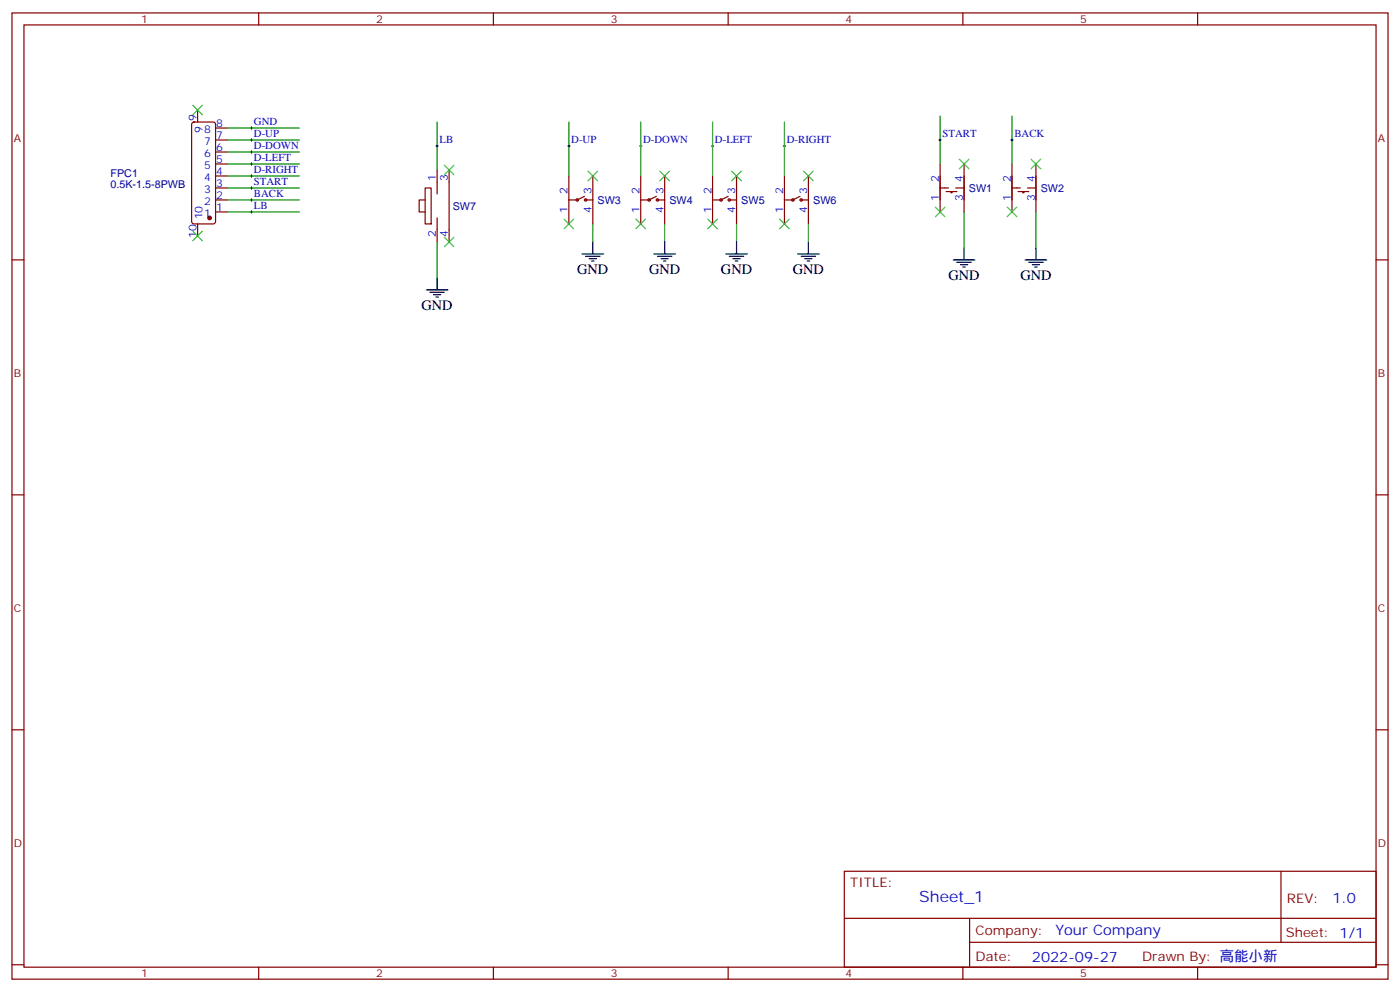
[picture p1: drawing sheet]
<svg xmlns="http://www.w3.org/2000/svg" width="412mm" height="292mm" viewBox="0 0 412 292" stroke-linecap="round" stroke-linejoin="round" font-family="sans-serif">
<g fill="none" stroke="#870000" stroke-width=".35">
<path d="M3.5 3.8h405.4v284.3h-405.4zM7.1 7.3h398.2v277.3h-398.2zM76.2 3.8v3.5M145.3 3.8v3.5M214.5 3.8v3.5M283.6 3.8v3.5M352.8 3.8v3.5M56.7 36.1l.4-.2h5.7l.6 .4 .1 28.9-.2 .5-.5 .2h-5.7l-.4-.2-.3-.5v-28.6zM58.2 32.4v3.5M63.5 37.7h3.5M63.5 58.8h3.5M63.5 55.3h3.5"/>
<path d="M63.5 51.8h3.5M63.5 48.3h3.5M63.5 44.7h3.5M63.5 41.2h3.5M125.2 58.8h-1.7v3.6h1.7M125.2 55.3h1.8v10.6h-1.8zM128.8 50v7.1M132.3 50v21.2M167.6 51.8v14.1M172.2 57.8l-2.2 1h-2.4M172.2 58.8h2.4M174.6 51.8v14.1"/>
<path d="M188.7 51.8v14.1M193.3 57.8l-2.1 1h-2.5M193.3 58.8h2.5M195.8 51.8v14.1M209.9 51.8v14.1M214.5 57.8l-2.1 1h-2.5M214.5 58.8h2.5M217 51.8v14.1M231.1 51.8v14.1M235.7 57.8l-2.2 1h-2.4M235.7 58.8h2.4M238.1 51.8v14.1"/>
<path d="M276.9 55.3h2.5M276.9 48.3v14.1M278.7 56.4h3.2M280.1 56.4v.3h.4v-.3M281.5 55.3h2.5M284 48.3v14.1M298.1 55.3h2.5M298.1 48.3v14.1M299.9 56.4h3.1M301.3 56.4v.3h.3v-.3M302.7 55.3h2.5M305.2 48.3v14.1"/>
<path d="M3.5 76.5h3.6M58.2 65.9v3.5M63.5 62.4h3.5M128.8 64.1v7.1M405.3 76.5h3.6M3.5 145.6h3.6M405.3 145.6h3.6M3.5 214.8h3.6M405.3 214.8h3.6M248.7 256.4h156.6v28.2h-156.6zM377.3 256.4v20.9M248.7 270.2h156.5"/>
<path d="M285.6 277.3h119.6M285.6 270.2v14.2M3.5 283.9h3.6M76.2 284.6v3.5M145.3 284.6v3.5M214.5 284.6v3.5M283.6 284.6v3.5M352.8 284.6v3.5M405.3 283.9h3.6"/>
<circle cx="170" cy="58.8" r=".35"/>
<circle cx="172.5" cy="58.8" r=".35"/>
<circle cx="191.2" cy="58.8" r=".35"/>
<circle cx="193.7" cy="58.8" r=".35"/>
<circle cx="212.4" cy="58.8" r=".35"/>
<circle cx="214.8" cy="58.8" r=".35"/>
<circle cx="233.5" cy="58.8" r=".35"/>
<circle cx="236" cy="58.8" r=".35"/>
</g>
<circle cx="61.7" cy="64.1" r=".53" fill="#870000" stroke="#870000" stroke-width=".35"/>
<g fill="none" stroke="#000" stroke-width=".29">
<path d="M73.7 37.7h.7M74.1 37.3v.7M73.7 51.8h.7M73.7 48.3h.7M73.7 44.7h.7M73.7 41.2h.7M73.7 58.8h.7M73.7 55.3h.7M74.1 40.9v.7M74.1 44.4v.7M74.1 47.9v.7M74.1 51.4v.7"/>
<path d="M74.1 55v.7M74.1 58.5v.7M128.4 43h.7M128.8 42.6v.7M167.2 43h.7M167.6 42.6v.7M188.4 43h.7M188.7 42.6v.7M209.5 43h.8M209.9 42.6v.7M230.7 43h.7M231.1 42.6v.7"/>
<path d="M276.6 41.2h.7M276.9 40.9v.7M297.7 41.2h.7M298.1 40.9v.7M73.7 62.4h.7M74.1 62v.7"/>
</g>
<g fill="none" stroke="#3c3" stroke-width=".35">
<path d="M56.8 31l2.8 2.8M59.6 31l-2.8 2.8M130.9 48.6l2.8 2.8M133.7 48.6l-2.8 2.8M173.2 50.4l2.8 2.8M176 50.4l-2.8 2.8M194.4 50.4l2.8 2.8M197.2 50.4l-2.8 2.8M215.5 50.4l2.9 2.8M218.4 50.4l-2.9 2.8M236.7 50.4l2.8 2.8M239.5 50.4l-2.8 2.8"/>
<path d="M282.6 46.8l2.8 2.9M285.4 46.8l-2.8 2.9M303.7 46.8l2.9 2.9M306.6 46.8l-2.9 2.9M56.8 68l2.8 2.8M59.6 68l-2.8 2.8M130.9 69.8l2.8 2.8M133.7 69.8l-2.8 2.8M166.2 64.5l2.8 2.8M169 64.5l-2.8 2.8M187.3 64.5l2.8 2.8M190.1 64.5l-2.8 2.8"/>
<path d="M208.5 64.5l2.8 2.8M211.3 64.5l-2.8 2.8M229.7 64.5l2.8 2.8M232.5 64.5l-2.8 2.8M275.5 61l2.8 2.8M278.3 61l-2.8 2.8M296.7 61l2.8 2.8M299.5 61l-2.8 2.8"/>
</g>
<g fill="none" stroke="#008700" stroke-width=".35">
<path d="M67 37.7h21.2M128.8 35.9v14.1M167.6 35.9v15.9M188.7 35.9v15.9M209.9 35.9v15.9M231.1 35.9v15.9M276.9 34.1v14.2M298.1 34.1v14.2M67 41.2h21.2M67 44.7h21.2M67 48.3h21.2M67 51.8h21.2"/>
<path d="M67 55.3h21.2M67 58.8h21.2M67 62.4h21.2M128.8 71.2v10.6M174.6 65.9v5.3M195.8 65.9v5.3M217 65.9v5.3M238.1 65.9v5.3M284 62.4v10.6M305.2 62.4v10.6"/>
</g>
<g fill="none" stroke="#000" stroke-width=".35">
<path d="M171.4 74.7h6.4M172.5 75.4h4.2M173.6 76.1h2.1M174.3 76.8h.7M174.6 71.2v3.5M192.6 74.7h6.4M193.7 75.4h4.2M194.7 76.1h2.1M195.4 76.8h.7M195.8 71.2v3.5M213.8 74.7h6.3M214.8 75.4h4.3"/>
<path d="M215.9 76.1h2.1M216.6 76.8h.7M217 71.2v3.5M234.9 74.7h6.4M236 75.4h4.2M237.1 76.1h2.1M237.8 76.8h.7M238.1 71.2v3.5M280.8 76.5h6.4M281.9 77.2h4.2M282.9 77.9h2.1M283.6 78.6h.7"/>
<path d="M284 73v3.5M302 76.5h6.3M303 77.2h4.3M304.1 77.9h2.1M304.8 78.6h.7M305.2 73v3.5M125.6 85.3h6.3M126.6 86h4.3M127.7 86.7h2.1M128.4 87.4h.7M128.8 81.8v3.5"/>
</g>
<text font-size="4.6" fill="#00f" x="270.8" y="265.4">Sheet_1</text>
<g font-size="4.2">
<text x="170" y="80.8">GND</text>
<text x="191.2" y="80.8">GND</text>
<text x="212.4" y="80.8">GND</text>
<text x="233.5" y="80.8">GND</text>
<text x="279.4" y="82.5">GND</text>
<text x="300.6" y="82.5">GND</text>
<text x="124.2" y="91.4">GND</text>
</g>
<g font-size="4.2" fill="#00f">
<text x="392.5" y="265.7">1.0</text>
<text x="310.9" y="275.2">Your Company</text>
<text x="304" y="283">2022-09-27</text>
</g>
<g font-size="3.9" fill="#800">
<text x="250.5" y="261">TITLE:</text>
<text x="379.1" y="265.7">REV:</text>
<text x="287.4" y="275.2">Company:</text>
<text x="378.7" y="275.8">Sheet: 1/1</text>
<text x="287.4" y="282.9">Date:</text>
<text x="336.4" y="282.9">Drawn By: 高能小新</text>
</g>
<g font-size="3.2" fill="#800">
<text x="41.6" y="6.8">1</text>
<text x="110.8" y="6.8">2</text>
<text x="179.9" y="6.8">3</text>
<text x="249.1" y="6.8">4</text>
<text x="318.2" y="6.8">5</text>
<text x="4.1" y="41.9">A</text>
<text x="405.9" y="41.9">A</text>
<text x="4.1" y="111.1">B</text>
<text x="405.9" y="111.1">B</text>
<text x="4.1" y="180.2">C</text>
<text x="405.9" y="180.2">C</text>
<text x="4.1" y="249.3">D</text>
<text x="405.9" y="249.3">D</text>
<text x="41.6" y="287.6">1</text>
<text x="110.8" y="287.6">2</text>
<text x="179.9" y="287.6">3</text>
<text x="249.1" y="287.6">4</text>
<text x="318.2" y="287.6">5</text>
</g>
<g font-size="3.2" fill="#00f">
<text x="57.9" y="35.7" transform="rotate(-90 57.9 35.7)">9</text>
<text x="59.6" y="39.2" transform="rotate(-90 59.6 39.2)">9</text>
<text x="60.2" y="39.1">8</text>
<text x="63.7" y="40.9">7</text>
<text x="63.7" y="37.3">8</text>
<text x="74.8" y="40.3">D-UP</text>
<text x="74.8" y="36.8">GND</text>
<text x="277.6" y="40.3">START</text>
<text x="298.8" y="40.3">BACK</text>
<text x="60.2" y="46.1">6</text>
<text x="60.2" y="42.6">7</text>
<text x="63.7" y="47.9">5</text>
<text x="63.7" y="44.4">6</text>
<text x="74.8" y="47.4">D-LEFT</text>
<text x="74.8" y="43.9">D-DOWN</text>
<text x="129.5" y="42.1">LB</text>
<text x="168.3" y="42.1">D-UP</text>
<text x="189.4" y="42.1">D-DOWN</text>
<text x="210.6" y="42.1">D-LEFT</text>
<text x="231.8" y="42.1">D-RIGHT</text>
<text x="60.2" y="53.2">4</text>
<text x="60.2" y="49.7">5</text>
<text x="63.7" y="51.4">4</text>
<text x="74.8" y="50.9">D-RIGHT</text>
<text x="128.4" y="53.4" transform="rotate(-90 128.4 53.4)">1</text>
<text x="131.9" y="53.4" transform="rotate(-90 131.9 53.4)">3</text>
<text x="276.6" y="53.6" transform="rotate(-90 276.6 53.6)">2</text>
<text x="283.6" y="53.6" transform="rotate(-90 283.6 53.6)">4</text>
<text x="297.7" y="53.6" transform="rotate(-90 297.7 53.6)">2</text>
<text x="304.8" y="53.6" transform="rotate(-90 304.8 53.6)">4</text>
<text x="60.2" y="56.7">3</text>
<text x="63.7" y="58.5">2</text>
<text x="63.7" y="55">3</text>
<text x="74.8" y="58">BACK</text>
<text x="74.8" y="54.4">START</text>
<text x="167.2" y="57.1" transform="rotate(-90 167.2 57.1)">2</text>
<text x="174.3" y="57.1" transform="rotate(-90 174.3 57.1)">3</text>
<text x="188.4" y="57.1" transform="rotate(-90 188.4 57.1)">2</text>
<text x="195.4" y="57.1" transform="rotate(-90 195.4 57.1)">3</text>
<text x="209.5" y="57.1" transform="rotate(-90 209.5 57.1)">2</text>
<text x="216.6" y="57.1" transform="rotate(-90 216.6 57.1)">3</text>
<text x="230.7" y="57.1" transform="rotate(-90 230.7 57.1)">2</text>
<text x="237.8" y="57.1" transform="rotate(-90 237.8 57.1)">3</text>
<text x="276.6" y="59.1" transform="rotate(-90 276.6 59.1)">1</text>
<text x="283.6" y="59.1" transform="rotate(-90 283.6 59.1)">3</text>
<text x="297.7" y="59.1" transform="rotate(-90 297.7 59.1)">1</text>
<text x="304.8" y="59.1" transform="rotate(-90 304.8 59.1)">3</text>
<text x="59.6" y="64.6" transform="rotate(-90 59.6 64.6)">10</text>
<text x="60.2" y="63.8">1</text>
<text x="60.2" y="60.3">2</text>
<text x="63.7" y="62">1</text>
<text x="74.8" y="61.5">LB</text>
<text x="167.2" y="62.6" transform="rotate(-90 167.2 62.6)">1</text>
<text x="174.3" y="62.6" transform="rotate(-90 174.3 62.6)">4</text>
<text x="188.4" y="62.6" transform="rotate(-90 188.4 62.6)">1</text>
<text x="195.4" y="62.6" transform="rotate(-90 195.4 62.6)">4</text>
<text x="209.5" y="62.6" transform="rotate(-90 209.5 62.6)">1</text>
<text x="216.6" y="62.6" transform="rotate(-90 216.6 62.6)">4</text>
<text x="230.7" y="62.6" transform="rotate(-90 230.7 62.6)">1</text>
<text x="237.8" y="62.6" transform="rotate(-90 237.8 62.6)">4</text>
<text x="57.9" y="70.1" transform="rotate(-90 57.9 70.1)">10</text>
<text x="128.4" y="69.9" transform="rotate(-90 128.4 69.9)">2</text>
<text x="131.9" y="69.9" transform="rotate(-90 131.9 69.9)">4</text>
</g>
<g font-size="3.2" fill="#000080">
<text x="32.5" y="52.2">FPC1</text>
<text x="32.5" y="55.3">0.5K-1.5-8PWB</text>
<text x="285.4" y="56.5">SW1</text>
<text x="306.6" y="56.5">SW2</text>
<text x="133.4" y="61.8">SW7</text>
<text x="176" y="60.1">SW3</text>
<text x="197.2" y="60.1">SW4</text>
<text x="218.4" y="60.1">SW5</text>
<text x="239.5" y="60.1">SW6</text>
</g>
</svg>
